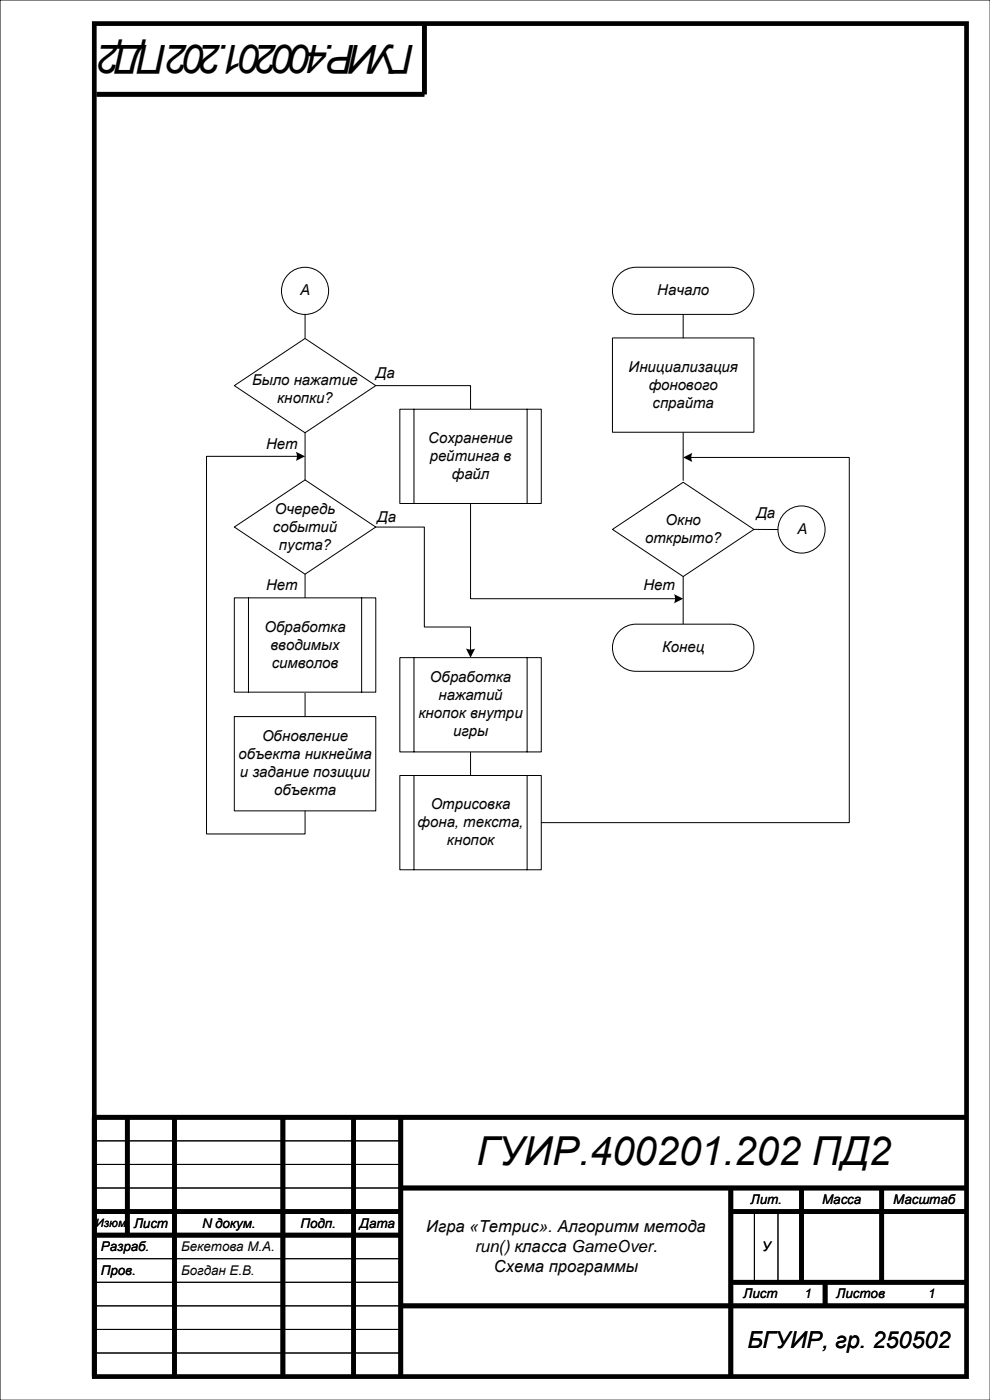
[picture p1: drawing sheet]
<svg xmlns="http://www.w3.org/2000/svg" width="210mm" height="297mm" viewBox="0 0 210 297" stroke-linecap="round" stroke-linejoin="round" font-family="sans-serif">
<path d="M0 0h210v297h-210zM20 242h65M20 247h65M20 252h65M160 257v15M165 257v15M20 272h65M20 277h65M20 267h65M20 282h65M20 287h65" fill="none" stroke="#000" stroke-width=".21"/>
<g fill="none" stroke="#000" stroke-width="1" stroke-linecap="butt">
<path d="M20 5h185v287h-185zM90 5v15h-69.5M27 237v25M37 237v55M60 237v55M75 237v55M85 237v55M205 237h-185v55M20 257h65M85 252h120M155 252v40M155 257h50"/>
<path d="M170 252v20M187 252v20M20 262h65M85 277h120M155 272h50M175 272v5"/>
</g>
<path d="M131.7 57.9a5 5 0 0 1 3.2-1.2h20a5 5 0 0 1 5 5 5 5 0 0 1-5 5h-20a5 5 0 0 1-4.7-3.3 5 5 0 0 1 1.5-5.5z" fill-rule="evenodd" fill="#fff"/>
<path d="M131.7 57.9a5 5 0 0 1 3.2-1.2h20a5 5 0 0 1 5 5 5 5 0 0 1-5 5h-20a5 5 0 0 1-4.7-3.3 5 5 0 0 1 1.5-5.5z" fill="none" stroke="#000" stroke-width=".21"/>
<path d="M129.9 71.7h30v20h-30z" fill-rule="evenodd" fill="#fff"/>
<path d="M129.9 71.7h30v20h-30z" fill="none" stroke="#000" stroke-width=".21"/>
<circle cx="64.7" cy="61.7" r="5" fill="#fff"/>
<circle cx="64.7" cy="61.7" r="5" fill="none" stroke="#000" stroke-width=".21"/>
<path d="M129.9 112.3l15-10 15 10-15 10z" fill-rule="evenodd" fill="#fff"/>
<path d="M129.9 112.3l15-10 15 10-15 10z" fill="none" stroke="#000" stroke-width=".21"/>
<circle cx="170" cy="112.3" r="5" fill="#fff"/>
<g fill="none" stroke="#000" stroke-width=".21">
<path d="M64.7 66.7v5.1M144.9 66.7v5M144.9 122.3v10.1M99.8 159.5v5"/>
<circle cx="170" cy="112.3" r="5"/>
</g>
<path d="M131.1 134.2a5 5 0 0 1 3.8-1.8h20a5 5 0 0 1 5 5 5 5 0 0 1-5 5h-20a5 5 0 0 1-4.5-2.9 5 5 0 0 1 .7-5.3z" fill-rule="evenodd" fill="#fff"/>
<path d="M144.9 91.8v10.1M131.1 134.2a5 5 0 0 1 3.8-1.8h20a5 5 0 0 1 5 5 5 5 0 0 1-5 5h-20a5 5 0 0 1-4.5-2.9 5 5 0 0 1 .7-5.3z" fill="none" stroke="#000" stroke-width=".21"/>
<path d="M84.8 139.5h30v20h-30z" fill-rule="evenodd" fill="#fff"/>
<path d="M79.7 111.8h10.3v21.2h9.8v5M84.8 139.5h30v20h-30zM87.8 139.5v20M111.8 139.5v20" fill="none" stroke="#000" stroke-width=".21"/>
<path d="M98.8 137.6l.8 .2 1.2-.2-1 1.9z" fill-rule="evenodd" fill="#000"/>
<path d="M49.7 81.8l15-10 15 10-15 10z" fill-rule="evenodd" fill="#fff"/>
<path d="M49.7 81.8l15-10 15 10-15 10zM79.7 81.8h20.1v5M159.9 112.3h5.1" fill="none" stroke="#000" stroke-width=".21"/>
<path d="M49.7 111.8l15-10 15 10-15 10z" fill-rule="evenodd" fill="#fff"/>
<path d="M49.7 111.8l15-10 15 10-15 10zM64.7 121.8v5" fill="none" stroke="#000" stroke-width=".21"/>
<path d="M49.7 152h30v20h-30z" fill-rule="evenodd" fill="#fff"/>
<path d="M63.2 96.8h-19.4v80.1h20.9v-4.9M49.7 152h30v20h-30z" fill="none" stroke="#000" stroke-width=".21"/>
<path d="M62.8 95.8l1.9 1-1.9 1 .2-1.2z" fill-rule="evenodd" fill="#000"/>
<path d="M84.8 164.5h30v20h-30z" fill-rule="evenodd" fill="#fff"/>
<path d="M146.4 97h33.7v77.5h-65.3M84.8 164.5h30v20h-30zM87.8 164.5v20M111.8 164.5v20" fill="none" stroke="#000" stroke-width=".21"/>
<path d="M144.9 97l1.9-.9-.2 .7 .2 1.2z" fill-rule="evenodd" fill="#000"/>
<path d="M84.8 86.8h30v20h-30z" fill-rule="evenodd" fill="#fff"/>
<path d="M64.7 91.8v10M84.8 86.8h30v20h-30zM87.8 86.8v20M111.8 86.8v20M64.7 146.9v5.1" fill="none" stroke="#000" stroke-width=".21"/>
<path d="M49.7 126.8h30v20h-30z" fill-rule="evenodd" fill="#fff"/>
<path d="M99.8 106.8v20.2h43.6M49.7 126.8h30v20h-30zM52.7 126.8v20M76.7 126.8v20" fill="none" stroke="#000" stroke-width=".21"/>
<path d="M143 126l1.9 1-1.9 1 .2-1.2z" fill-rule="evenodd" fill="#000"/>
<g font-size="8.5">
<text x="87.9" y="9.5" transform="rotate(-180 87.9 9.5)">ГУИР.400201.202 ПД2</text>
<text x="101" y="247.1">ГУИР.400201.202 ПД2</text>
</g>
<text font-size="5" x="158.5" y="286">БГУИР, гр. 250502</text>
<g font-size="3.5">
<text x="90.4" y="261.3">Игра «Тетрис». Алгоритм метода</text>
<text x="100.7" y="265.6">run() класса GameOver.</text>
<text x="104.8" y="269.8">Схема программы</text>
</g>
<g font-size="3.2">
<text x="63.7" y="62.7">А</text>
<text x="139.4" y="62.7">Начало</text>
<text x="53.5" y="81.6">Было нажатие</text>
<text x="79.7" y="80.3">Да</text>
<text x="133.3" y="78.8">Инициализация</text>
<text x="137.6" y="82.7">фонового</text>
<text x="58.8" y="85.4">кнопки?</text>
<text x="138.4" y="86.5">спрайта</text>
<text x="56.5" y="95.2">Нет</text>
<text x="90.8" y="94">Сохранение</text>
<text x="91.2" y="97.8">рейтинга в</text>
<text x="95.8" y="101.6">файл</text>
<text x="57.9" y="112.8">событий</text>
<text x="58.3" y="109">Очередь</text>
<text x="80" y="110.7">Да</text>
<text x="141.2" y="111.4">Окно</text>
<text x="160.4" y="109.9">Да</text>
<text x="169" y="113.3">A</text>
<text x="59.2" y="116.6">пуста?</text>
<text x="136.8" y="115.2">открыто?</text>
<text x="56.5" y="125.2">Нет</text>
<text x="136.5" y="125.2">Нет</text>
<text x="56.1" y="134">Обработка</text>
<text x="57.4" y="137.8">вводимых</text>
<text x="57.6" y="141.6">символов</text>
<text x="140.4" y="138.4">Конец</text>
<text x="91.2" y="144.8">Обработка</text>
<text x="93" y="148.6">нажатий</text>
<text x="88.8" y="152.4">кнопок внутри</text>
<text x="50.6" y="161.1">объекта никнейма</text>
<text x="55.6" y="157.3">Обновление</text>
<text x="96.1" y="156.2">игры</text>
<text x="50.9" y="164.9">и задание позиции</text>
<text x="58.1" y="168.7">объекта</text>
<text x="91.4" y="171.7">Отрисовка</text>
<text x="88.6" y="175.5">фона, текста,</text>
<text x="94.8" y="179.3">кнопок</text>
</g>
<g font-size="2.8">
<text x="159.2" y="255.4">Лит.</text>
<text x="174.4" y="255.4">Масса</text>
<text x="189.4" y="255.4">Масштаб</text>
<text x="28.4" y="260.4">Лист</text>
<text x="42.8" y="260.4">N докум.</text>
<text x="63.8" y="260.4">Подп.</text>
<text x="76.3" y="260.4">Дата</text>
<text x="21.4" y="265.4">Разраб.</text>
<text x="38.4" y="265.4">Бекетова М.А.</text>
<text x="161.6" y="265.4">У</text>
<text x="21.4" y="270.4">Пров.</text>
<text x="38.4" y="270.4">Богдан Е.В.</text>
<text x="157.6" y="275.4">Лист</text>
<text x="170.5" y="275.4">1</text>
<text x="177.4" y="275.4">Листов</text>
<text x="196.7" y="275.4">1</text>
</g>
<text font-size="2.5" x="20.3" y="260.3">Изюм</text>
</svg>
